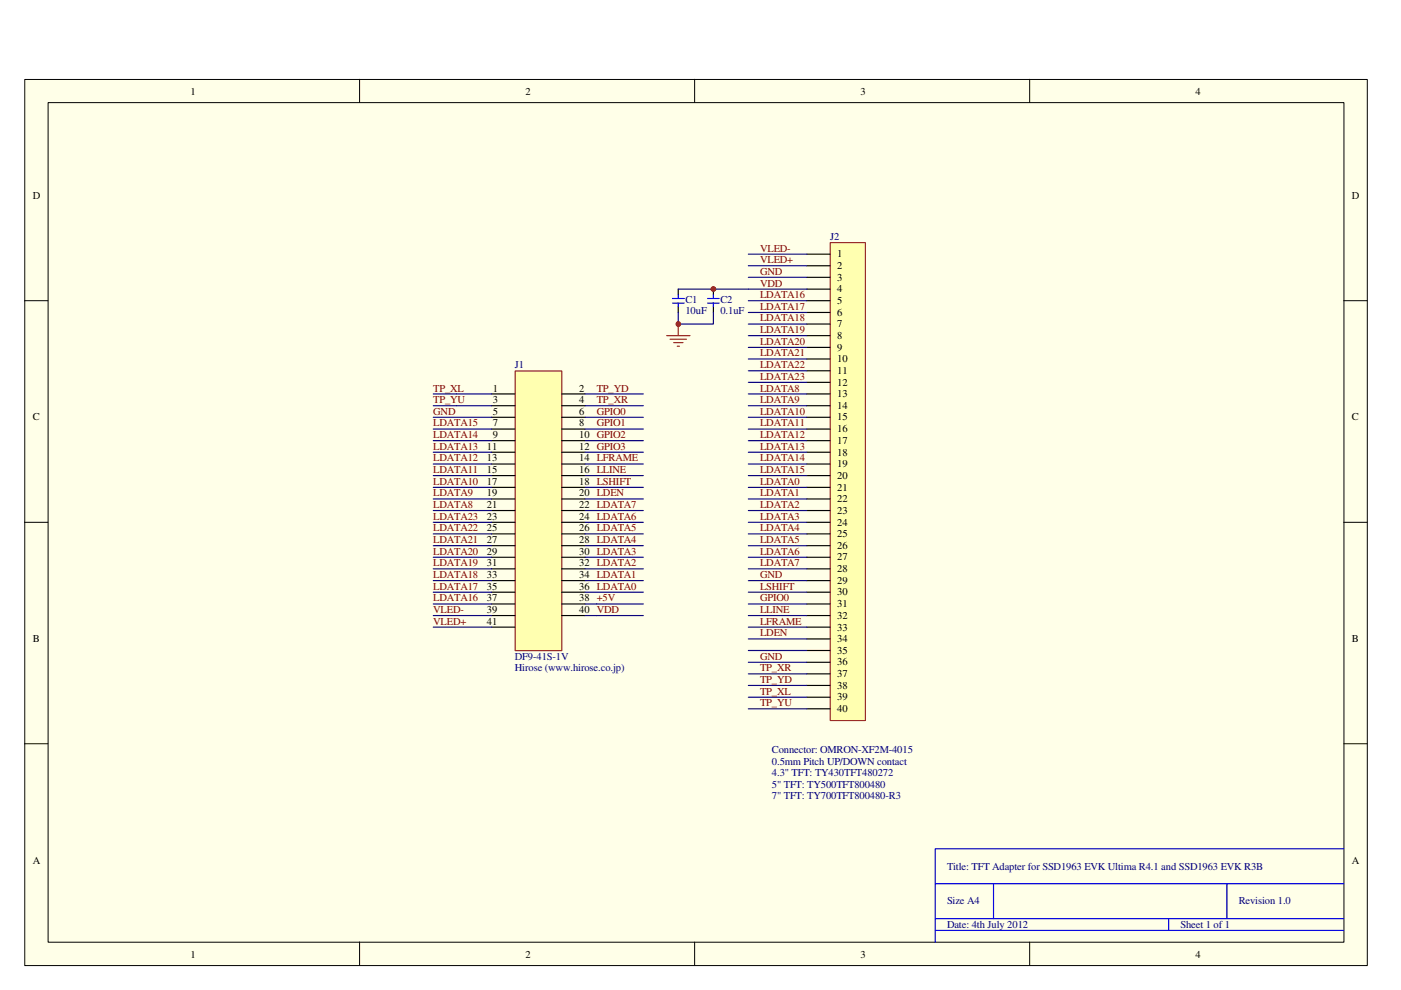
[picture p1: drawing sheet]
<svg xmlns="http://www.w3.org/2000/svg" width="297mm" height="210mm" viewBox="0 0 297 210" stroke-linecap="round" stroke-linejoin="round" font-family="sans-serif">
<path d="M5.2 16.8h284.7v187.9h-284.7z" fill="#ffffe8"/>
<g fill="none" stroke="#000" stroke-width=".21">
<path d="M5.2 16.8h284.7v187.9h-284.7zM76.2 16.8v4.9M147.3 16.8v4.9M218.3 16.8v4.9M10.2 21.8h274.7v178h-274.7zM5.2 63.8h5M284.9 63.8h5M5.2 110.7h5M284.9 110.7h5M5.2 157.7h5M284.9 157.7h5M76.2 199.7v5"/>
<path d="M147.3 199.7v5M218.3 199.7v5"/>
</g>
<path d="M109.3 78.7h9.8v59.3h-9.8z" fill="#ffffb0"/>
<path d="M109.2 78.7h9.9v59.3h-9.9z" fill="none" stroke="#800000" stroke-width=".21"/>
<g fill="none" stroke="#000" stroke-width=".25">
<path d="M104.2 83.5h5M104.2 86h5M104.2 88.5h5M104.2 91h5M104.2 93.4h5M104.2 95.9h5M104.2 98.4h5M119.1 83.5h4.9M119.1 86h4.9M119.1 88.5h4.9M119.1 91h4.9M119.1 93.4h4.9"/>
<path d="M119.1 95.9h4.9M119.1 98.4h4.9M104.2 100.8h5M104.2 103.3h5M104.2 105.8h5M104.2 108.2h5M104.2 110.7h5M104.2 113.2h5M104.2 115.7h5M104.2 118.2h5M119.1 100.8h4.9M119.1 103.3h4.9"/>
<path d="M119.1 105.8h4.9M119.1 108.2h4.9M119.1 110.7h4.9M119.1 113.2h4.9M119.1 115.7h4.9M119.1 118.2h4.9M104.2 120.6h5M104.2 123.1h5M104.2 125.6h5M104.2 128.1h5M104.2 130.5h5M104.2 133h5"/>
<path d="M119.1 120.6h4.9M119.1 123.1h4.9M119.1 125.6h4.9M119.1 128.1h4.9M119.1 130.5h4.9"/>
</g>
<g fill="none" stroke="#000080" stroke-width=".25">
<path d="M91.9 83.5h12.3M91.9 88.5h12.3M91.9 91h12.3M91.9 93.4h12.3M91.9 95.9h12.3M91.9 98.4h12.3M91.9 86h12.3M124 83.5h12.4M124 88.5h12.4M124 91h12.4M124 93.4h12.4M124 95.9h12.4"/>
<path d="M124 98.4h12.4M124 86h12.4M91.9 100.8h12.3M91.9 103.3h12.3M91.9 105.8h12.3M91.9 108.2h12.3M91.9 110.7h12.3M91.9 113.2h12.3M91.9 115.7h12.3M91.9 118.2h12.3M124 100.8h12.4M124 103.3h12.4"/>
<path d="M124 105.8h12.4M124 108.2h12.4M124 110.7h12.4M124 113.2h12.4M124 115.7h12.4M124 118.2h12.4M91.9 120.6h12.3M91.9 123.1h12.3M91.9 125.6h12.3M91.9 128.1h12.3M91.9 130.5h12.3M91.9 133h12.3"/>
<path d="M124 120.6h12.4M124 123.1h12.4M124 125.6h12.4M124 128.1h12.4M124 130.5h12.4"/>
</g>
<path d="M176.1 51.5h7.4v101.3h-7.4z" fill="#ffffb0"/>
<path d="M176 51.4h7.5v101.4h-7.5z" fill="none" stroke="#800000" stroke-width=".21"/>
<g fill="none" stroke="#000" stroke-width=".25">
<path d="M171.1 53.9h4.9M171.1 56.3h4.9M171.1 58.8h4.9M143.8 61.3v1.2M143.8 65v1.3M151.3 61.3v1.2M151.3 65v1.3M171.1 61.3h4.9M171.1 63.8h4.9M171.1 66.3h4.9M171.1 68.7h4.9M171.1 71.2h4.9"/>
<path d="M171.1 73.7h4.9M171.1 76.1h4.9M171.1 78.6h4.9M171.1 81.1h4.9M171.1 83.5h4.9M171.1 86h4.9M171.1 88.5h4.9M171.1 91h4.9M171.1 93.4h4.9M171.1 95.9h4.9M171.1 98.4h4.9M171.1 100.8h4.9"/>
<path d="M171.1 103.3h4.9M171.1 105.8h4.9M171.1 108.2h4.9M171.1 110.7h4.9M171.1 113.2h4.9M171.1 115.7h4.9M171.1 118.2h4.9M171.1 120.6h4.9M171.1 123.1h4.9M171.1 125.6h4.9M171.1 128.1h4.9M171.1 130.5h4.9"/>
<path d="M171.1 133h4.9M171.1 135.5h4.9M171.1 137.9h4.9M171.1 140.4h4.9M171.1 142.9h4.9M171.1 145.3h4.9M171.1 147.8h4.9M171.1 150.3h4.9"/>
</g>
<g fill="none" stroke="#11037f" stroke-width=".25">
<path d="M158.7 53.9h12.4M158.7 56.3h12.4M158.7 58.8h12.4M143.8 61.3h14.9M158.7 63.8h12.4M158.7 66.3h12.4M158.7 68.7h12.4M158.7 71.2h12.4M158.7 73.7h12.4M158.7 76.1h12.4M158.7 78.6h12.4M158.7 81.1h12.4"/>
<path d="M158.7 83.5h12.4M158.7 86h12.4M158.7 88.5h12.4M158.7 91h12.4M158.7 93.4h12.4M158.7 95.9h12.4M158.7 98.4h12.4M158.7 100.8h12.4M158.7 103.3h12.4M158.7 105.8h12.4M158.7 108.2h12.4M158.7 110.7h12.4"/>
<path d="M158.7 113.2h12.4M158.7 115.7h12.4M158.7 118.2h12.4M158.7 120.6h12.4M158.7 123.1h12.4M158.7 125.6h12.4M158.7 128.1h12.4M158.7 130.5h12.4M158.7 133h12.4M158.7 135.5h12.4M158.7 137.9h12.4M158.7 140.4h12.4"/>
<path d="M158.7 142.9h12.4M158.7 145.3h12.4M158.7 147.8h12.4M158.7 150.3h12.4"/>
</g>
<path d="M158.7 61.3h12.4" fill="none" stroke="#000080" stroke-width=".25"/>
<path d="M142.6 64.3h2.5M142.6 63.3h2.5M143.8 62.5v.8M143.8 64.3v.7M150 64.3h2.5M150 63.3h2.5M151.3 62.5v.8M151.3 64.3v.7" fill="none" stroke="#00f" stroke-width=".25"/>
<circle cx="151.3" cy="61.3" r=".5" fill="#800000"/>
<circle cx="151.3" cy="61.3" r=".5" fill="none" stroke="#800000" stroke-width=".21"/>
<path d="M143.8 66.3v2.4h7.5v-2.4" fill="none" stroke="#11037f" stroke-width=".25"/>
<path d="M141.3 71.2h5M142.1 71.9h3.4M142.8 72.6h2M143.6 73.4h.5M143.8 68.7v2.5" fill="none" stroke="#f00" stroke-width=".25"/>
<circle cx="143.8" cy="68.7" r=".5" fill="#800000"/>
<circle cx="143.8" cy="68.7" r=".5" fill="none" stroke="#800000" stroke-width=".21"/>
<path d="M284.9 180h-86.6v19.7M198.3 187.4h86.6M198.3 194.8h86.6M198.3 197.3h86.6M210.6 187.4v7.4M247.8 194.8v2.5M260.1 187.4v7.4" fill="none" stroke="#00f" stroke-width=".25"/>
<g font-size="2.2">
<text x="40.4" y="20.2">1</text>
<text x="111.4" y="20.2">2</text>
<text x="182.5" y="20.2">3</text>
<text x="253.5" y="20.2">4</text>
<text x="7" y="42.2">D</text>
<text x="286.6" y="42.2">D</text>
<text x="177.5" y="54.6">1</text>
<text x="177.5" y="57">2</text>
<text x="177.5" y="59.5">3</text>
<text x="177.5" y="62">4</text>
<text x="177.5" y="64.5">5</text>
<text x="177.5" y="66.9">6</text>
<text x="177.5" y="69.4">7</text>
<text x="177.5" y="71.9">8</text>
<text x="177.5" y="74.3">9</text>
<text x="177.5" y="76.8">10</text>
<text x="104.5" y="83">1</text>
<text x="122.8" y="83">2</text>
<text x="177.5" y="79.3">11</text>
<text x="177.5" y="81.7">12</text>
<text x="7" y="89.2">C</text>
<text x="104.5" y="85.5">3</text>
<text x="104.5" y="87.9">5</text>
<text x="122.8" y="85.5">4</text>
<text x="122.8" y="87.9">6</text>
<text x="177.5" y="84.2">13</text>
<text x="177.5" y="86.7">14</text>
<text x="177.5" y="89.2">15</text>
<text x="286.6" y="89.2">C</text>
<text x="103.2" y="95.3">11</text>
<text x="104.5" y="90.4">7</text>
<text x="104.5" y="92.9">9</text>
<text x="122.8" y="90.4">8</text>
<text x="122.8" y="92.9">10 GPIO2</text>
<text x="122.8" y="95.3">12 GPIO3</text>
<text x="177.5" y="91.7">16</text>
<text x="177.5" y="94.1">17</text>
<text x="103.2" y="97.8">13</text>
<text x="103.2" y="100.3">15</text>
<text x="122.8" y="97.8">14 LFRAME</text>
<text x="122.8" y="100.3">16 LLINE</text>
<text x="177.5" y="96.6">18</text>
<text x="177.5" y="99.1">19</text>
<text x="177.5" y="101.5">20</text>
<text x="103.2" y="102.8">17</text>
<text x="103.2" y="105.2">19</text>
<text x="103.2" y="107.7">21</text>
<text x="122.8" y="102.8">18 LSHIFT</text>
<text x="122.8" y="105.2">20 LDEN</text>
<text x="122.8" y="107.7">22 LDATA7</text>
<text x="177.5" y="104">21</text>
<text x="177.5" y="106.5">22</text>
<text x="103.2" y="110.2">23</text>
<text x="103.2" y="112.6">25</text>
<text x="122.8" y="110.2">24 LDATA6</text>
<text x="122.8" y="112.6">26 LDATA5</text>
<text x="177.5" y="109">23</text>
<text x="177.5" y="111.4">24</text>
<text x="177.5" y="113.9">25</text>
<text x="103.2" y="115.1">27</text>
<text x="103.2" y="117.6">29</text>
<text x="122.8" y="115.1">28 LDATA4</text>
<text x="122.8" y="117.6">30 LDATA3</text>
<text x="177.5" y="116.4">26</text>
<text x="177.5" y="118.8">27</text>
<text x="103.2" y="120.1">31</text>
<text x="103.2" y="122.6">33</text>
<text x="103.2" y="125">35</text>
<text x="122.8" y="120.1">32 LDATA2</text>
<text x="122.8" y="122.6">34 LDATA1</text>
<text x="122.8" y="125">36 LDATA0</text>
<text x="177.5" y="121.3">28</text>
<text x="177.5" y="123.8">29</text>
<text x="103.2" y="127.5">37</text>
<text x="103.2" y="130">39</text>
<text x="122.8" y="127.5">38 +5V</text>
<text x="122.8" y="130">40 VDD</text>
<text x="177.5" y="126.2">30</text>
<text x="177.5" y="128.7">31</text>
<text x="177.5" y="131.2">32</text>
<text x="7" y="136.1">B</text>
<text x="103.2" y="132.4">41</text>
<text x="177.5" y="133.7">33</text>
<text x="177.5" y="136.1">34</text>
<text x="286.6" y="136.1">B</text>
<text x="177.5" y="138.6">35</text>
<text x="177.5" y="141.1">36</text>
<text x="177.5" y="143.6">37</text>
<text x="177.5" y="146">38</text>
<text x="177.5" y="148.5">39</text>
<text x="177.5" y="151">40</text>
<text x="7" y="183.1">A</text>
<text x="286.6" y="183.1">A</text>
<text x="40.4" y="203.2">1</text>
<text x="111.4" y="203.2">2</text>
<text x="182.5" y="203.2">3</text>
<text x="253.5" y="203.2">4</text>
</g>
<g font-size="2.2" fill="#800000">
<text x="161.2" y="53.3">VLED-</text>
<text x="161.2" y="55.8">VLED+</text>
<text x="161.2" y="58.3">GND</text>
<text x="161.2" y="63.2">LDATA16</text>
<text x="161.2" y="65.7">LDATA17</text>
<text x="161.2" y="60.7">VDD</text>
<text x="161.2" y="68.2">LDATA18</text>
<text x="161.2" y="70.7">LDATA19</text>
<text x="161.2" y="73.1">LDATA20</text>
<text x="161.2" y="75.6">LDATA21</text>
<text x="91.9" y="83">TP_XL</text>
<text x="126.5" y="83">TP_YD</text>
<text x="161.2" y="83">LDATA8</text>
<text x="161.2" y="78.1">LDATA22</text>
<text x="161.2" y="80.5">LDATA23</text>
<text x="91.9" y="85.5">TP_YU</text>
<text x="91.9" y="87.9">GND</text>
<text x="126.5" y="85.5">TP_XR</text>
<text x="126.5" y="87.9">GPIO0</text>
<text x="161.2" y="85.5">LDATA9</text>
<text x="161.2" y="87.9">LDATA10</text>
<text x="91.9" y="95.3">LDATA13</text>
<text x="91.9" y="92.9">LDATA14</text>
<text x="91.9" y="90.4">LDATA15</text>
<text x="126.5" y="90.4">GPIO1</text>
<text x="161.2" y="90.4">LDATA11</text>
<text x="161.2" y="92.9">LDATA12</text>
<text x="161.2" y="95.3">LDATA13</text>
<text x="91.9" y="100.3">LDATA11</text>
<text x="91.9" y="97.8">LDATA12</text>
<text x="161.2" y="97.8">LDATA14</text>
<text x="161.2" y="100.3">LDATA15</text>
<text x="91.9" y="107.7">LDATA8</text>
<text x="91.9" y="105.2">LDATA9</text>
<text x="91.9" y="102.8">LDATA10</text>
<text x="161.2" y="102.8">LDATA0</text>
<text x="161.2" y="105.2">LDATA1</text>
<text x="161.2" y="107.7">LDATA2</text>
<text x="91.9" y="112.6">LDATA22</text>
<text x="91.9" y="110.2">LDATA23</text>
<text x="161.2" y="110.2">LDATA3</text>
<text x="161.2" y="112.6">LDATA4</text>
<text x="91.9" y="117.6">LDATA20</text>
<text x="91.9" y="115.1">LDATA21</text>
<text x="161.2" y="115.1">LDATA5</text>
<text x="161.2" y="117.6">LDATA6</text>
<text x="91.9" y="125">LDATA17</text>
<text x="91.9" y="122.6">LDATA18</text>
<text x="91.9" y="120.1">LDATA19</text>
<text x="161.2" y="120.1">LDATA7</text>
<text x="161.2" y="122.6">GND</text>
<text x="161.2" y="125">LSHIFT</text>
<text x="91.9" y="130">VLED-</text>
<text x="91.9" y="127.5">LDATA16</text>
<text x="161.2" y="127.5">GPIO0</text>
<text x="161.2" y="130">LLINE</text>
<text x="91.9" y="132.4">VLED+</text>
<text x="161.2" y="132.4">LFRAME</text>
<text x="161.2" y="134.9">LDEN</text>
<text x="161.2" y="139.9">GND</text>
<text x="161.2" y="142.3">TP_XR</text>
<text x="161.2" y="144.8">TP_YD</text>
<text x="161.2" y="147.3">TP_XL</text>
<text x="161.2" y="149.7">TP_YU</text>
</g>
<g font-size="2.2" fill="#000080">
<text x="176" y="50.8">J2</text>
<text x="145.3" y="64.2">C1</text>
<text x="152.7" y="64.2">C2</text>
<text x="145.3" y="66.7">10uF</text>
<text x="152.7" y="66.7">0.1uF</text>
<text x="109.2" y="78.1">J1</text>
<text x="109.2" y="139.9">DF9-41S-1V</text>
<text x="109.2" y="142.3">Hirose (www.hirose.co.jp)</text>
<text x="163.7" y="159.6">Connector: OMRON-XF2M-4015</text>
<text x="163.7" y="167">5&quot; TFT: TY500TFT800480</text>
<text x="163.7" y="162.1">0.5mm Pitch UP/DOWN contact</text>
<text x="163.7" y="164.6">4.3&quot; TFT: TY430TFT480272</text>
<text x="163.7" y="169.5">7&quot; TFT: TY700TFT800480-R3</text>
<text x="200.8" y="184.4">Title: TFT Adapter for SSD1963 EVK Ultima R4.1 and SSD1963 EVK R3B</text>
<text x="200.8" y="191.8">Size A4</text>
<text x="262.6" y="191.8">Revision 1.0</text>
<text x="200.8" y="196.7">Date: 4th July 2012</text>
<text x="250.3" y="196.7">Sheet 1 of 1</text>
</g>
</svg>
